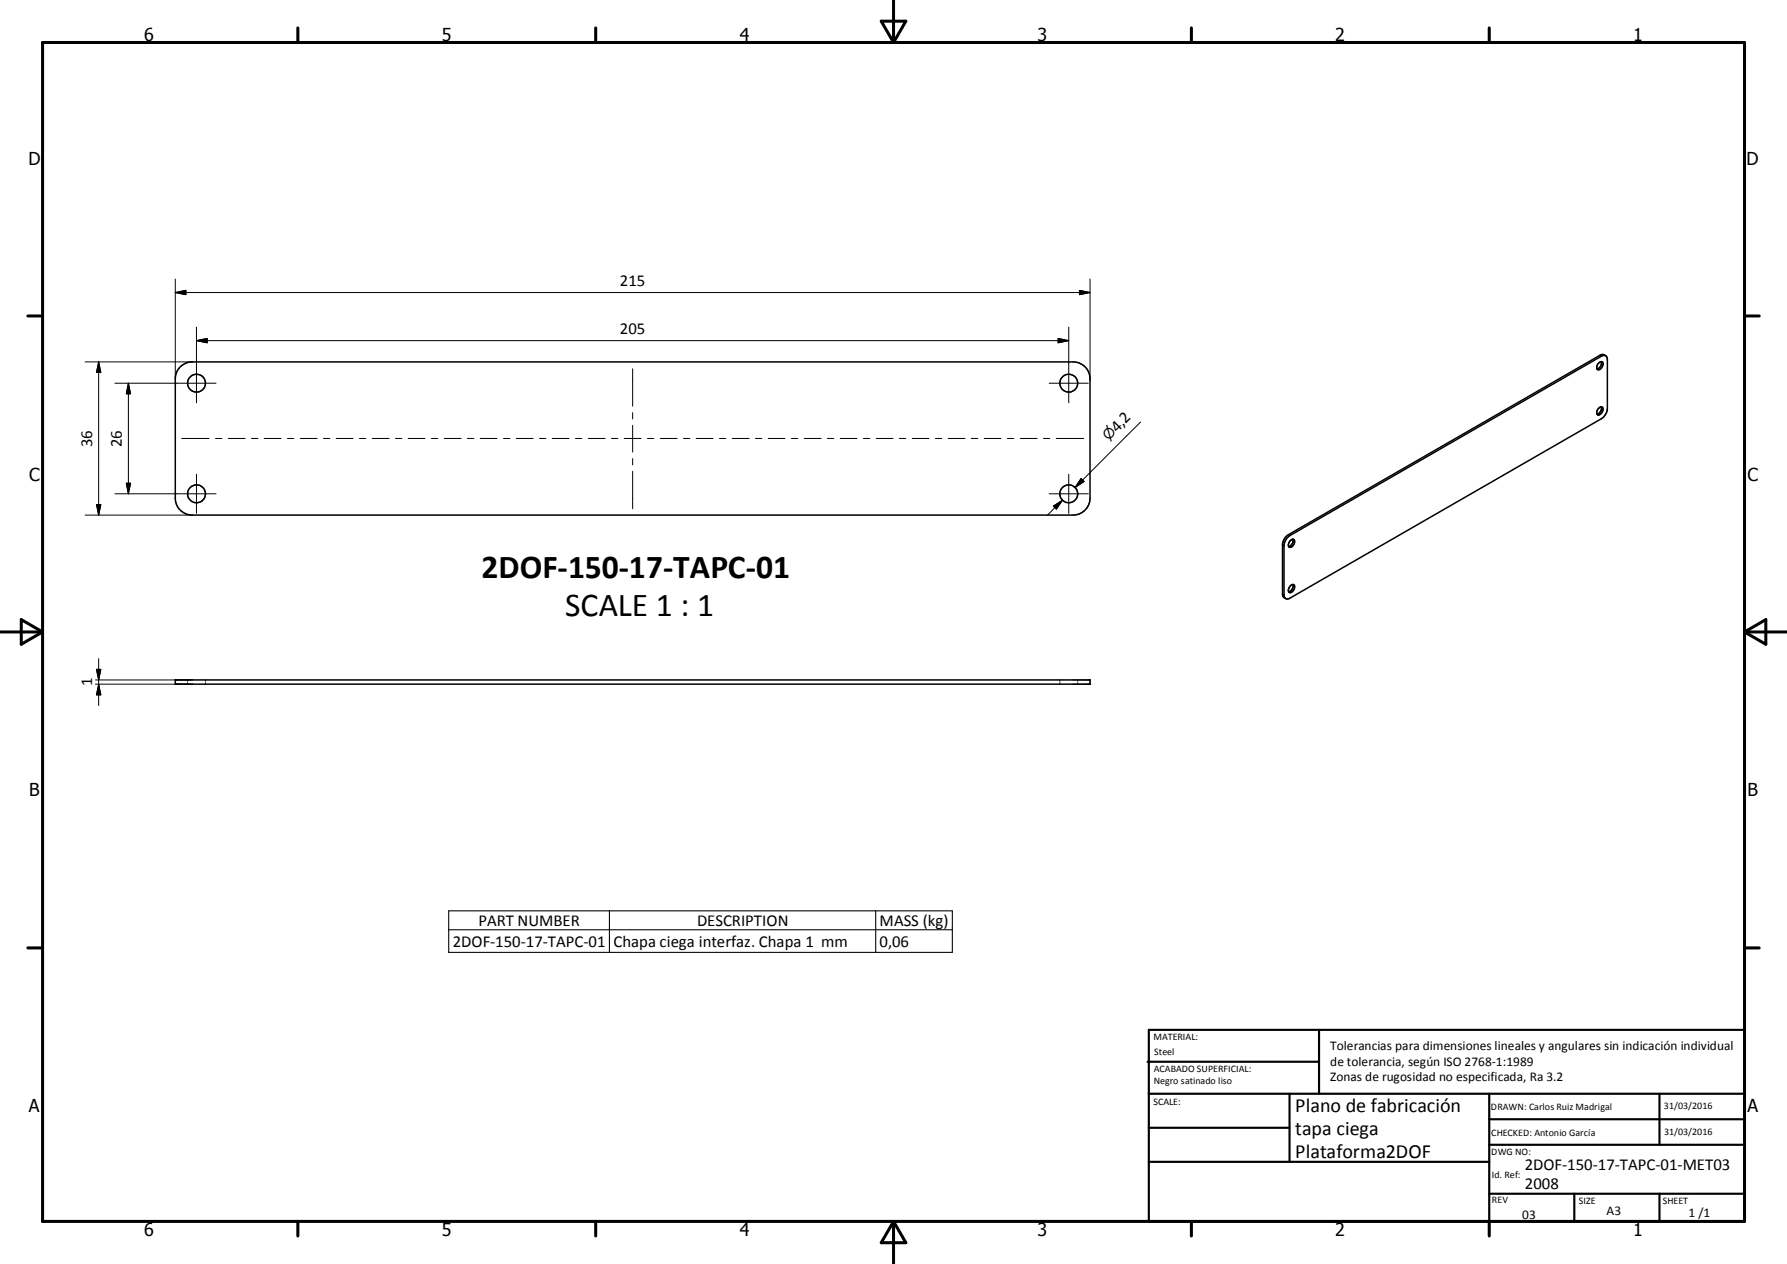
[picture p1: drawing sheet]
<svg xmlns="http://www.w3.org/2000/svg" width="420mm" height="297mm" viewBox="0 0 420 297" stroke-linecap="round" stroke-linejoin="round" font-family="sans-serif">
<g fill="none" stroke="#000" stroke-width=".36">
<path d="M42.5 86l1.3-.7 1.4-.3h207a4 4 0 0 1 4 3.9v28.1a4 4 0 0 1-4 4h-207a4 4 0 0 1-4-4v-28l.3-1.4 .4-.8zM375.8 85.3a.56 .56 0 0 1 .7-.3 .56 .56 0 0 1 .2 .8 .93 .93 0 0 1-1.3 .9v-.8zM375.8 95.9a.56 .56 0 0 1 .7-.3 .56 .56 0 0 1 .2 .9 .96 .96 0 0 1-1.3 .8v-.7zM376.4 85a1.39 1.39 0 0 1-1 1.7M376.4 95.6a1.38 1.38 0 0 1-1 1.7M377.4 83.6l-.5-.3-.6 .1-73.5 42.2a3 3 0 0 0-1.3 2.2v12l.2 .5 .5 .3M302.7 126.2l73.7-42.5a.83 .83 0 0 1 .9-.2 .83 .83 0 0 1 .5 .9v11.5a3.1 3.1 0 0 1-1.4 2.5l-73.2 42.1a.83 .83 0 0 1-.9 .2 .83 .83 0 0 1-.5-.7v-12l.5-1.3zM303.4 126.9a.54 .54 0 0 1 .8-.1 .54 .54 0 0 1 .1 .8 .93 .93 0 0 1-1.4 .8 1.41 1.41 0 0 1 .5-1.5zM303.4 137.5a.54 .54 0 0 1 .8 0 .54 .54 0 0 1 .1 .7 .95 .95 0 0 1-1.4 .9 1.47 1.47 0 0 1 .5-1.6zM303.9 126.7a1.47 1.47 0 0 1-1 1.7M303.9 137.3a1.45 1.45 0 0 1-1 1.7M41.2 159.8h215v1h-215z"/>
<circle cx="46.2" cy="90" r="2.1"/>
<circle cx="251.2" cy="90" r="2.1"/>
<circle cx="46.2" cy="116" r="2.1"/>
<circle cx="251.2" cy="116" r="2.1"/>
</g>
<g fill="none" stroke="#000" stroke-width=".24">
<path d="M41.2 68.7h215M41.2 68.7l2.5-.5v1zM41.2 65.6v23.4M46.2 76.9v17.7M248.7 79.5l2.5 .5-2.5 .5zM251.2 76.9v17.7M253.7 68.2l2.5 .5-2.5 .5zM256.2 65.6v23.7M20 85h25.2M23.2 85v36M23.2 85l.5 2.5h-1zM27 90h23.8"/>
<path d="M30.2 90v26M30.2 90l.5 2.5h-1zM46.2 80h205M46.2 80l2.5-.5v1zM148.7 86.7v8.8M148.7 97v1.5M148.7 100v6.3M246.6 90h9.2M268.1 99.2l-15.4 15.4M22.7 118.5h1l-.5 2.5zM27 116h23.8M29.7 113.5h1l-.5 2.5z"/>
<path d="M42.7 103h6.5M46.2 111.4v9.2M50.7 103h1.4M53.6 103h4M59.1 103h1.5M62.1 103h4M67.6 103h1.5M70.6 103h3.9M76 103h1.5M79 103h4M84.5 103h1.5M87.5 103h3.9"/>
<path d="M92.9 103h1.5M95.9 103h4M101.4 103h1.5M104.4 103h4M109.9 103h1.5M112.9 103h3.9M118.3 103h1.5M121.3 103h4M126.8 103h1.5M129.8 103h4M135.3 103h1.5M138.3 103h3.9"/>
<path d="M143.7 103h1.5M146.7 103h4M148.7 107.8v1.5M148.7 110.7v8.8M152.2 103h1.5M155.2 103h3.9M160.6 103h1.5M163.6 103h4M169.1 103h1.5M172.1 103h4M177.6 103h1.5M180.6 103h3.9"/>
<path d="M186 103h1.5M189 103h4M194.5 103h1.5M197.5 103h3.9M202.9 103h1.5M205.9 103h4M211.4 103h1.5M214.4 103h4M219.9 103h1.5M222.9 103h3.9M228.3 103h1.5M231.3 103h4"/>
<path d="M236.8 103h1.5M239.8 103h4M245.3 103h1.5M246.6 116h9.2M247.6 118.9l2.1-1.4-1.4 2.1zM248.3 103h6.4M249.7 117.5l-3.5 3.6M251.2 111.4v9.2M254.1 112.4l.7 .7-2.1 1.5zM254.5 112.8l-1.8 1.8M20 121h25.2M22.4 159.8h22.8"/>
<path d="M22.7 157.3h1l-.5 2.5zM23.2 154.8v11M44.1 159.8v.3M48.3 159.8v.3M249.1 159.8v.3M253.3 159.8v.3M256.2 159.8v.3M22.4 160.8h22.8M23.2 160.8l.5 2.5h-1zM44.1 160.4v.4M48.3 160.4v.4M249.1 160.4v.4"/>
<path d="M253.3 160.4v.4M256.2 160.4v.4"/>
</g>
<path d="M376.1 83.5l.3 .2M301.5 128.1l.3 .2M301.5 139.5l.3 .2M302.8 125.6l.4 .2M105.5 214h118.3v9.8h-118.3zM105.5 218.5h118.3M143.2 214v9.8M205.8 214v9.8" fill="none" stroke="#000" stroke-width=".25"/>
<g fill="none" stroke="#000" stroke-width=".71">
<path d="M10 10h400v277h-400zM70 6.6v3.4M140 6.6v3.4M207.1 5h5.8l-2.9 5zM210 0v10M280 6.6v3.4M350 6.6v3.4M6.6 74.2h3.4M410 74.2h3.5M0 148.5h10M5 145.6l5 2.9-5 2.9zM410 148.5h10.1"/>
<path d="M410 148.5l5.1-2.9v5.8zM6.6 222.7h3.4M410 222.7h3.5M70 287v3.4M140 287v3.4M210 287v10M210 287l2.9 5h-5.8zM280 287v3.4M350 287v3.4"/>
</g>
<g fill="none" stroke="#000" stroke-width=".51">
<path d="M269.7 249.5h40.3M270 242h140v45h-140zM270 257h140M303.1 257v16M310 242v15M350 257v30M390.1 257v12M270 265h33.1M270 273h80M350 269h60M350 263h60M350 280.5h60"/>
<path d="M370 280.5v6.5M390.1 280.5v6.5"/>
</g>
<path d="M41.2 68.7l2.5-.5v1zM46.2 80l2.5-.5v1zM253.7 68.2l2.5 .5-2.5 .5zM23.2 85l.5 2.5h-1zM30.2 90l.5 2.5h-1zM248.7 79.5l2.5 .5-2.5 .5zM22.7 118.5h1l-.5 2.5zM29.7 113.5h1l-.5 2.5zM247.6 118.9l2.1-1.4-1.4 2.1zM254.1 112.4l.7 .7-2.1 1.5zM22.7 157.3h1l-.5 2.5zM23.2 160.8l.5 2.5h-1z" fill="#000" stroke="#000" stroke-width=".24"/>
<g font-size="7.9">
<text x="113.2" y="135.7">2DOF-150-17-TAPC-01</text>
<text x="132.8" y="144.8">SCALE 1 : 1</text>
</g>
<g font-size="4.7">
<text x="304.5" y="261.2">Plano de fabricación</text>
<text x="304.5" y="266.6">tapa ciega</text>
<text x="304.5" y="272">Plataforma2DOF</text>
</g>
<g font-size="4.2">
<text x="33.9" y="9.6">6</text>
<text x="103.9" y="9.6">5</text>
<text x="173.9" y="9.6">4</text>
<text x="243.8" y="9.6">3</text>
<text x="313.9" y="9.6">2</text>
<text x="383.9" y="9.6">1</text>
<text x="6.7" y="38.7">D</text>
<text x="410.5" y="38.7">D</text>
<text x="6.9" y="112.9">C</text>
<text x="410.7" y="112.9">C</text>
<text x="6.9" y="187.1">B</text>
<text x="410.7" y="187.1">B</text>
<text x="6.8" y="261.4">A</text>
<text x="410.7" y="261.4">A</text>
<text x="33.9" y="290.4">6</text>
<text x="103.9" y="290.4">5</text>
<text x="173.9" y="290.4">4</text>
<text x="243.8" y="290.4">3</text>
<text x="313.9" y="290.4">2</text>
<text x="383.9" y="290.4">1</text>
</g>
<g font-size="3.9">
<text x="145.7" y="67.2">215</text>
<text x="145.7" y="78.5">205</text>
<text x="262.6" y="101.7" transform="rotate(-45 262.6 101.7)">4,2</text>
<text x="21.7" y="105.1" transform="rotate(-90 21.7 105.1)">36</text>
<text x="28.6" y="105.1" transform="rotate(-90 28.6 105.1)">26</text>
<text x="21.7" y="161.3" transform="rotate(-90 21.7 161.3)">1</text>
<text x="112.4" y="217.5">PART NUMBER</text>
<text x="163.8" y="217.5">DESCRIPTION</text>
<text x="206.8" y="217.6">MASS (kg)</text>
<text x="106.4" y="222.4">2DOF-150-17-TAPC-01</text>
<text x="144.2" y="222.5">Chapa ciega interfaz. Chapa 1 mm</text>
<text x="206.8" y="222.4">0,06</text>
<text x="358.4" y="274.9">2DOF-150-17-TAPC-01-MET03</text>
<text x="358.4" y="279.4">2008</text>
</g>
<text font-size="3.3" x="260.5" y="103.7" transform="rotate(-45 260.5 103.7)">⌀</text>
<g font-size="3.1">
<text x="312.7" y="246.8">Tolerancias para dimensiones lineales y angulares sin indicación individual</text>
<text x="312.7" y="250.4">de tolerancia, según ISO 2768-1:1989</text>
<text x="312.7" y="254">Zonas de rugosidad no especificada, Ra 3.2</text>
<text x="357.8" y="286.5">03</text>
<text x="377.6" y="285.6">A3</text>
<text x="396.9" y="285.9">1 /1</text>
</g>
<g font-size="2.4">
<text x="271.1" y="244.4">MATERIAL:</text>
<text x="271.2" y="252">ACABADO SUPERFICIAL:</text>
<text x="271.3" y="248">Steel</text>
<text x="271.2" y="254.7">Negro satinado liso</text>
<text x="271.1" y="259.7">SCALE:</text>
<text x="350.4" y="260.8">DRAWN: Carlos Ruiz Madrigal</text>
<text x="391.1" y="260.6">31/03/2016</text>
<text x="350.5" y="267">CHECKED: Antonio García</text>
<text x="391.2" y="266.7">31/03/2016</text>
<text x="350.5" y="271.4">DWG NO:</text>
<text x="350.7" y="276.9">Id. Ref:</text>
<text x="350.7" y="282.8">REV</text>
<text x="371.1" y="282.9">SIZE</text>
<text x="390.8" y="283">SHEET</text>
</g>
</svg>
